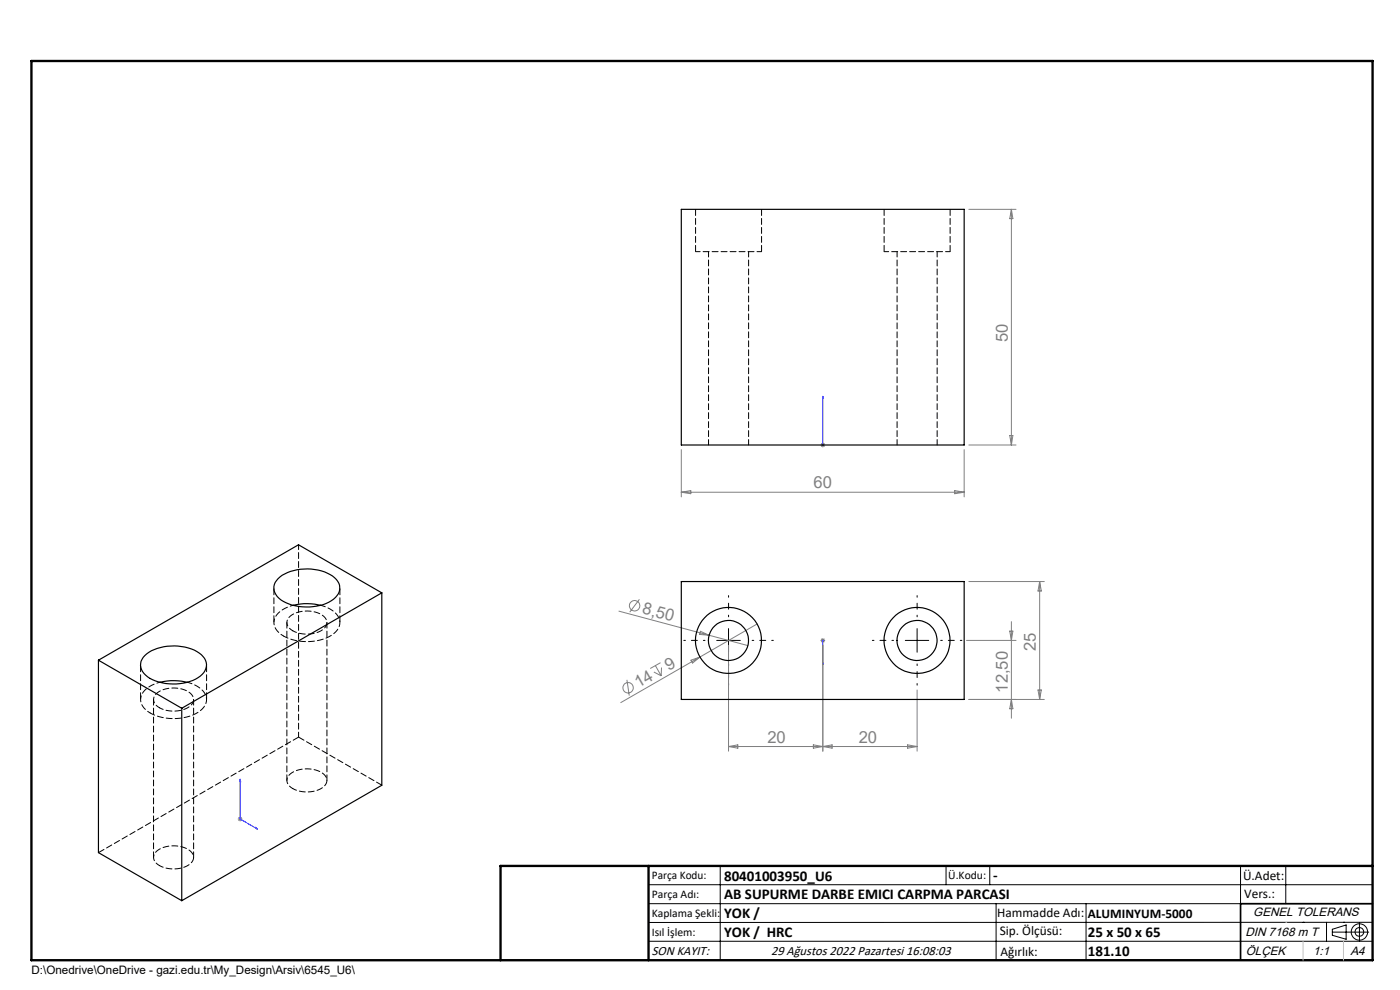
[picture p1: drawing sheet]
<svg xmlns="http://www.w3.org/2000/svg" width="297mm" height="210mm" viewBox="0 0 297 210" stroke-linecap="round" stroke-linejoin="round" font-family="sans-serif">
<g fill="none" stroke="#808080" stroke-width=".21">
<path d="M205.5 44.4h10M214.6 44.4v50M214.6 44.4l.3 2h-.7zM144.5 95.4v10M174.1 94.4h.9M174.2 94l.7 .7M174.6 93.9v1M174.9 94l-.7 .7M204.5 95.4v10M205.5 94.4h10M214.2 92.4h.7l-.3 2zM144.5 104.4h60"/>
<path d="M144.5 104.4l2-.3v.6zM202.5 104.1l2 .3-2 .3zM131.3 129.6l27.3 7.3M135.6 127.1l-2 2.7M148.5 139.4l-16.8 9.6M148.6 133.9l1.8 .9-2-.2zM154.6 136.9v22.4M160.6 132.4l-12.1 7M174.1 135.8h.9M174.2 135.5l.7 .7M174.6 135.4v.9M174.6 136.9v22.4"/>
<path d="M174.9 135.5l-.7 .7M205 135.8h10.5M205.5 123.4h16M214.2 133.9h.7l-.3 1.9zM214.6 131.9v20.5M220.6 123.4v25M220.6 123.4l.3 2h-.7zM133 144.2l.5 3.4M138.7 142.5l1.6 .9M139 141.2l1.3 2.2M140.1 140.6l-2.2 1.2M140.3 141.6v1.8"/>
<path d="M146.6 140l1.9-.6-1.6 1.2zM154.6 158.4h40M154.6 158.4l1.9-.4v.7zM172.5 158l2.1 .4-2.1 .3zM174.6 158.4l1.9-.4v.7zM192.5 158l2.1 .4-2.1 .3zM194.6 146.4v12.9M214.6 148.4l.3 1.9h-.7zM220.2 146.4h.7l-.3 2zM221.5 148.4h-16M50.4 173.7h1M50.6 173.4l.7 .7"/>
<path d="M50.9 173.2v1M51.3 173.4l-.7 .7"/>
<circle cx="134.6" cy="128.5" r="1.12"/>
<circle cx="133.3" cy="145.9" r="1.1"/>
</g>
<g fill="none" stroke="#000" stroke-width=".21">
<path d="M152 135.8h5.1M154.6 133.3v5.1M192.1 135.8h4.9M194.6 133.3v5.1M137.6 187.7h153.6M137.6 191.7h153.6M137.6 199.7h153.6M152.8 183.7v20M200.7 183.7v4M210 183.7v4M211.3 191.7v12M230.4 191.7v12"/>
<path d="M263.2 183.7v20M272.8 183.7v8M276.4 195.6h.1M281.4 195.6v4.1M282.6 197.7h7.8M282.6 197.1l3-.9v3l-3-.8zM285 195.6h.1M288.4 195.8v3.8M291.2 195.6l-153.6 .1"/>
<circle cx="288.4" cy="197.7" r="1.74"/>
<circle cx="288.4" cy="197.7" r=".93"/>
</g>
<path d="M174.6 94.4h.1M174.6 84.1v10.3M174.6 94.3v.2zM174.6 84.1v.5v-.5M174.6 135.7v.3zM174.6 135.8h.1M174.6 135.8v5.2M174.6 141v-.5v.5M50.9 165.3v8.4l3.7 2.2M50.9 165.3l.1 .4-.1-.1zM54.3 175.5l.3 .4-.3-.2z" fill="none" stroke="#00f" stroke-width=".21"/>
<path d="M149.6 135.8h-4.5M154.6 130.8v-4.5M159.6 135.8h4.5M189.6 135.8h-4.5M194.6 130.8v-4.5M199.6 135.8h4.5M154.6 140.8v4.5M194.6 140.8v4.5" fill="none" stroke="#000" stroke-width=".21" stroke-dasharray="15.2 1.3 1.3 1.3" stroke-dashoffset="14.9"/>
<path d="M106.2 203.7h185" fill="none" stroke="#000" stroke-width=".25"/>
<path d="M291.2 191.7h-28v12" fill="none" stroke="#000" stroke-width=".35"/>
<path d="M6.7 12.9h284.5v190.8h-284.5zM137.6 183.7v20M291.2 183.7h-185v20" fill="none" stroke="#000" stroke-width=".5"/>
<path d="M272.8 195.6h.1M276.4 199.7v4M285 199.7v4" fill="none" stroke="#c0c0c0" stroke-width=".21"/>
<g fill="#00f">
<path d="M54.3 175.5l.3 .4-.3-.2zM50.9 165.3l.1 .4-.1-.1zM174.6 94.3v.2zM174.6 84.1v.5z"/>
<path d="M174.6 140.5v.5zM174.6 135.7v.3z"/>
</g>
<g fill="none" stroke="#000" stroke-width=".25">
<path d="M144.5 44.4h60v50h-60zM30.7 139.1a10.1 10.1 0 0 1 9.9-1.5 4.3 4.3 0 0 1 3.2 3.4 4.3 4.3 0 0 1-3.5 3.6 10.2 10.2 0 0 1-9.4-1.4 2.66 2.66 0 0 1-.2-4.1zM59 122.8a10 10 0 0 1 9.2-1.7 5.2 5.2 0 0 1 3.8 3.1 3.3 3.3 0 0 1-2.2 3.5 10.6 10.6 0 0 1-10.6-.8 2.69 2.69 0 0 1-.2-4.1zM62.2 128.4a11.9 11.9 0 0 1 5.8 0M81 125.8l-42.4 24.4M81 125.8v40.8l-42.4 24.5M81 125.8l-17.7-10.2-42.4 24.4M144.5 123.4h60v25h-60zM20.9 140l17.7 10.2M20.9 140v40.9l17.7 10.2M33.9 144.7a11.7 11.7 0 0 1 5.8 0M38.6 150.2v40.9"/>
<circle cx="154.5" cy="135.9" r="4.3"/>
<circle cx="154.5" cy="135.9" r="7"/>
<circle cx="194.5" cy="135.9" r="4.3"/>
<circle cx="194.5" cy="135.9" r="7"/>
</g>
<path d="M63.3 115.5v40.9M60.2 134.9a10.6 10.6 0 0 0 10.6-.5 2.81 2.81 0 0 0-.2-4.9l-1.1-.6-1.5-.5M31.9 151.2a10.6 10.6 0 0 0 10.6-.5 2.81 2.81 0 0 0-.2-4.8l-1.1-.7-1.5-.5" fill="none" stroke="#000" stroke-width=".21" stroke-dasharray="1.3 .6" stroke-dashoffset=".2"/>
<path d="M62.2 128.4a5 5 0 0 0-4.1 3.3 3.3 3.3 0 0 0 2.1 3.2M33.9 144.7a5 5 0 0 0-4.1 3.4 3.3 3.3 0 0 0 2.1 3.1" fill="none" stroke="#000" stroke-width=".21" stroke-dasharray="1.3 .6" stroke-dashoffset=".6"/>
<path d="M62.1 133.8a6.1 6.1 0 0 0 6.9-.8 1.83 1.83 0 0 0-1.1-2.8 6.2 6.2 0 0 0-6.6 .7 1.75 1.75 0 0 0 .8 2.9M33.8 150.1a6.1 6.1 0 0 0 6.9-.8 1.83 1.83 0 0 0-1.1-2.8 6.2 6.2 0 0 0-6.6 .8 1.75 1.75 0 0 0 .8 2.8M62.1 167.3a6.1 6.1 0 0 0 6.9-.8 1.83 1.83 0 0 0-1.1-2.8 6.2 6.2 0 0 0-6.6 .7 1.75 1.75 0 0 0 .8 2.9M33.8 183.6a6.1 6.1 0 0 0 6.9-.8 1.83 1.83 0 0 0-1.1-2.8 6.2 6.2 0 0 0-6.6 .8 1.75 1.75 0 0 0 .8 2.8" fill="none" stroke="#000" stroke-width=".21" stroke-dasharray="1.3 .6" stroke-dashoffset=".4"/>
<path d="M63.3 156.4l-42.4 24.4M81 166.6l-17.7-10.2" fill="none" stroke="#000" stroke-width=".21" stroke-dasharray="1.3 .6"/>
<path d="M58.1 124.7v7.4M72.1 132.1v-7.4M29.8 141v7.4M43.8 148.4v-7.4" fill="none" stroke="#000" stroke-width=".21" stroke-dasharray="1.3 .6" stroke-dashoffset="-.2"/>
<path d="M150.3 53.4v41M190.3 53.4v41M158.8 94.4v-41M198.8 94.4v-41M60.9 132.1v33.4M32.6 148.4v33.5M69.4 165.5v-33.4M41.1 181.9v-33.5" fill="none" stroke="#000" stroke-width=".21" stroke-dasharray="1.3 .6" stroke-dashoffset=".1"/>
<path d="M147.6 53.4h14M187.6 53.4h14" fill="none" stroke="#000" stroke-width=".21" stroke-dasharray="1.3 .6" stroke-dashoffset=".3"/>
<path d="M147.6 44.4v9M161.6 53.4v-9M187.6 44.4v9M201.6 53.4v-9" fill="none" stroke="#000" stroke-width=".21" stroke-dasharray="1.3 .6" stroke-dashoffset="-.1"/>
<g font-size="3.5" fill="#808080">
<text x="213.8" y="72.5" transform="rotate(-90 213.8 72.5)">50</text>
<text x="172.6" y="103.6">60</text>
<text x="136.1" y="130.1" transform="rotate(15 136.1 130.1)">8,50</text>
<text x="141.9" y="142.2" transform="rotate(-30 141.9 142.2)">9</text>
<text x="219.8" y="138" transform="rotate(-90 219.8 138)">25</text>
<text x="135.4" y="146" transform="rotate(-30 135.4 146)">14</text>
<text x="213.8" y="146.9" transform="rotate(-90 213.8 146.9)">12,50</text>
<text x="162.8" y="157.5">20</text>
<text x="182.2" y="157.5">20</text>
</g>
<g font-size="3.2">
<text x="153.6" y="186.8">80401003950_U6</text>
<text x="153.6" y="190.8">AB SUPURME DARBE EMICI CARPMA PARCASI</text>
<text x="210.7" y="186.6">-</text>
<text x="153.6" y="194.8">YOK /</text>
<text x="153.6" y="198.8">YOK / HRC</text>
<text x="230.8" y="198.7">25 x 50 x 65</text>
<text x="230.8" y="202.8">181.10</text>
</g>
<g font-size="2.8">
<text x="263.7" y="186.7">Ü.Adet:</text>
<text x="263.9" y="190.5">Vers.:</text>
<text x="211.5" y="194.5">Hammadde Adı:</text>
<text x="230.8" y="194.7">ALUMINYUM-5000</text>
<text x="138.3" y="202.6">SON KAYIT:</text>
<text x="163.6" y="202.6">29 Ağustos 2022 Pazartesi 16:08:03</text>
<text x="212.1" y="198.4">Sip. Ölçüsü:</text>
<text x="212.2" y="202.7">Ağırlık:</text>
</g>
<g font-size="2.6">
<text x="265.9" y="194.4">GENEL TOLERANS</text>
<text x="264.2" y="198.5">DIN 7168 m T</text>
<text x="264.3" y="202.6">ÖLÇEK</text>
<text x="278.5" y="202.6">1:1</text>
<text x="286.5" y="202.6">A4</text>
</g>
<g font-size="2.5">
<text x="138.3" y="186.4">Parça Kodu:</text>
<text x="138.3" y="190.5">Parça Adı:</text>
<text x="201.2" y="186.5">Ü.Kodu:</text>
<text x="138.3" y="194.5">Kaplama Şekli:</text>
<text x="138.3" y="198.6">Isıl İşlem:</text>
<text x="6.7" y="206.7">D:\Onedrive\OneDrive - gazi.edu.tr\My_Design\Arsiv\6545_U6\</text>
</g>
</svg>
